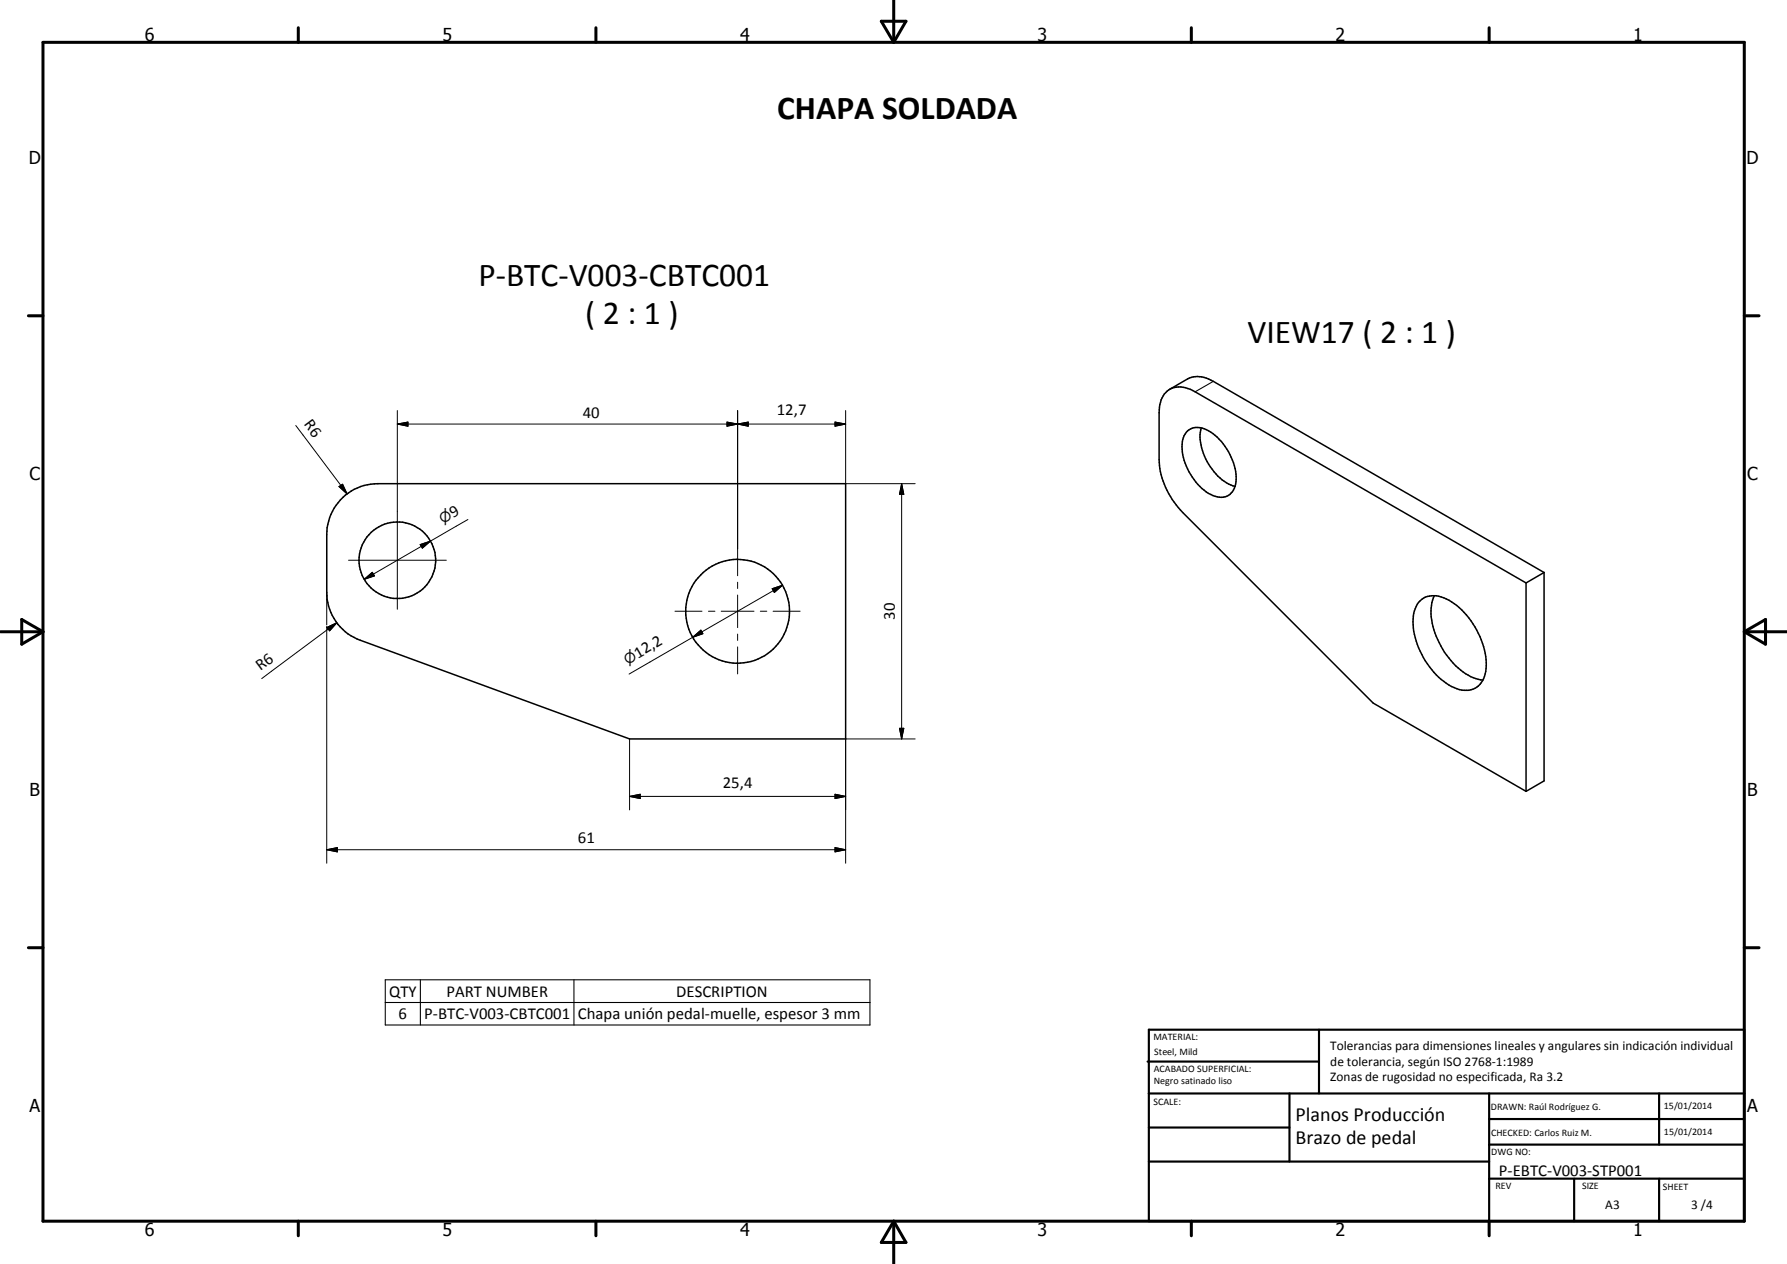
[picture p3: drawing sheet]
<svg xmlns="http://www.w3.org/2000/svg" width="420mm" height="297mm" viewBox="0 0 420 297" stroke-linecap="round" stroke-linejoin="round" font-family="sans-serif">
<g fill="none" stroke="#000" stroke-width=".35">
<path d="M275 91.5l4.3-2.5a5.9 5.9 0 0 1 6 .6l77.7 44.9M80 117.5a12.2 12.2 0 0 1 8.8-3.8h110v60h-50.8l-63.3-23.2a12 12 0 0 1-7.9-11.3v-13.6a11.9 11.9 0 0 1 3.2-8.1zM279.2 101.3a4.4 4.4 0 0 1 5.5 .3 14 14 0 0 1 5.9 11.6 3.6 3.6 0 0 1-5.4 3.3 13.3 13.3 0 0 1-7.1-13.2l.3-.9zM282.4 100.6a11.7 11.7 0 0 0 2.6 9.7 10.5 10.5 0 0 0 5.4 4M337.3 140a12.1 12.1 0 0 0 .7 10.3 16.3 16.3 0 0 0 9 9.2l1.7 .3M358.8 137l-77.8-44.9a5.6 5.6 0 0 0-6.6-.2 6.2 6.2 0 0 0-1.9 5.1v11a18.8 18.8 0 0 0 5.6 12.4l44.8 44.8 35.9 20.8M358.8 137v49M363 134.5l-4.2 2.5M363 134.5v49l-4.2 2.5M333.9 141.2a5.2 5.2 0 0 1 6.2-.4 18.5 18.5 0 0 1 9.3 16.3 4.9 4.9 0 0 1-5.7 5.1 14.9 14.9 0 0 1-9-7.6 15.5 15.5 0 0 1-2.1-11l.6-1.6z"/>
<circle cx="93.4" cy="131.7" r="9"/>
<circle cx="173.4" cy="143.7" r="12.2"/>
</g>
<path d="M285.3 89.6l-4.3 2.5M90.6 230.3h113.9v10.6h-113.9zM90.6 235.6h113.9M98.8 230.3v10.6M134.9 230.3v10.6" fill="none" stroke="#000" stroke-width=".25"/>
<g fill="none" stroke="#000" stroke-width=".71">
<path d="M10.1 9.9h400v277.1h-400zM70.1 6.5v3.4M140.1 6.5v3.4M207.2 5h5.8l-2.9 4.9zM210.1 0v9.9M280.1 6.5v3.4M350.1 6.5v3.4M6.7 74.2h3.4M410.1 74.2h3.5M.1 148.5h10M5.1 145.6l5 2.9-5 2.9zM410.1 148.5h10"/>
<path d="M410.1 148.5l5-2.9v5.8zM6.7 222.7h3.4M410.1 222.7h3.5M70.1 287v3.4M140.1 287v3.4M210.1 287v10M210.1 287l2.9 5h-5.8zM280.1 287v3.4M350.1 287v3.4"/>
</g>
<g fill="none" stroke="#000" stroke-width=".51">
<path d="M269.8 249.5h40.3M270.1 242h140v45h-140zM270.1 257h140M303.2 257v16M310.1 242v15M350.1 257v30M390.1 257v12M270.1 265h33.1M270.1 273h80M350.1 277h60M350.1 269h60M350.1 263h60"/>
<path d="M370.1 277v10M390.1 277v10"/>
</g>
<g fill="none" stroke="#000" stroke-width=".24">
<path d="M69.5 100l12.1 16.1M93.4 99.7l2.5-.5v1zM93.4 99.7h105.4M93.4 96.5v46.7M170.9 99.2l2.5 .5-2.5 .5zM173.4 99.7l2.5-.5v1zM173.4 96.5v38.8M196.3 99.2l2.5 .5-2.5 .5zM198.8 96.5v17.2h16.4M79.7 114.3l.8-.5 1.1 2.3zM212 113.7l.5 2.5h-1zM212 113.7v60"/>
<path d="M76.8 139.2v7.7M81.9 131.7h23M85.6 136.1l1.9-1.6 .5 .8zM98.8 128l2.4-.8-1.9 1.6zM101.2 127.2l-15.6 8.9M110 122.1l-8.8 5.1M173.4 136.8v1.5M173.4 139.8v7.7M181.6 138.3l2.4-.8-1.9 1.7zM184 137.5l-21.2 12.3M76.8 147.2v55.7M76.9 147.4l2.3-1.1-1.7 2z"/>
<path d="M79.2 146.3l-17.7 13.2M158.7 143.6h6.3M162.8 149.8l2-1.7 .5 .8zM162.8 149.8l-14.9 8.6M166.6 143.6h1.5M169.6 143.6h7.7M173.4 149v1.5M173.4 152v6.4M178.8 143.6h1.5M181.8 143.6h6.3M148 173.7v16.6M211.5 171.2h1l-.5 2.5z"/>
<path d="M215.2 173.7h-16.4v29.2M76.8 199.7l2.5-.5v1zM76.8 199.7h122M148 187.2l2.5-.6v1.1zM148 187.2h50.8M196.3 186.6l2.5 .6-2.5 .5zM196.3 199.2l2.5 .5-2.5 .5z"/>
</g>
<g fill="#000">
<path d="M93.4 99.7l2.5-.5v1zM173.4 99.7l2.5-.5v1zM79.7 114.3l.8-.5 1.1 2.3zM170.9 99.2l2.5 .5-2.5 .5zM196.3 99.2l2.5 .5-2.5 .5zM212 113.7l.5 2.5h-1zM85.6 136.1l1.9-1.6 .5 .8zM98.8 128l2.4-.8-1.9 1.6zM181.6 138.3l2.4-.8-1.9 1.7zM76.9 147.4l2.3-1.1-1.7 2zM162.8 149.8l2-1.7 .5 .8zM211.5 171.2h1l-.5 2.5z"/>
<path d="M76.8 199.7l2.5-.5v1zM148 187.2l2.5-.6v1.1zM196.3 186.6l2.5 .6-2.5 .5zM196.3 199.2l2.5 .5-2.5 .5z"/>
</g>
<g font-size="7.9">
<text x="182.7" y="28">CHAPA SOLDADA</text>
<text x="112.5" y="67.1">P-BTC-V003-CBTC001</text>
<text x="137.6" y="76.1">( 2 : 1 )</text>
<text x="293.3" y="80.7">VIEW17 ( 2 : 1 )</text>
</g>
<g font-size="4.7">
<text x="304.6" y="263.5">Planos Producción</text>
<text x="304.6" y="268.9">Brazo de pedal</text>
</g>
<g font-size="4.2">
<text x="34" y="9.6">6</text>
<text x="104" y="9.6">5</text>
<text x="174" y="9.6">4</text>
<text x="244" y="9.6">3</text>
<text x="314" y="9.6">2</text>
<text x="384" y="9.6">1</text>
<text x="6.8" y="38.7">D</text>
<text x="410.6" y="38.7">D</text>
<text x="7" y="112.9">C</text>
<text x="410.8" y="112.9">C</text>
<text x="7" y="187.1">B</text>
<text x="410.8" y="187.1">B</text>
<text x="7" y="261.4">A</text>
<text x="410.8" y="261.4">A</text>
<text x="34" y="290.4">6</text>
<text x="104" y="290.4">5</text>
<text x="174" y="290.4">4</text>
<text x="244" y="290.4">3</text>
<text x="314" y="290.4">2</text>
<text x="384" y="290.4">1</text>
</g>
<g font-size="3.9">
<text x="71.3" y="99.7" transform="rotate(53 71.3 99.7)">R6</text>
<text x="137" y="98.1">40</text>
<text x="182.7" y="97.6">12,7</text>
<text x="106.6" y="121.7" transform="rotate(-30 106.6 121.7)">9</text>
<text x="210.4" y="145.7" transform="rotate(-90 210.4 145.7)">30</text>
<text x="149.9" y="154.8" transform="rotate(-30 149.9 154.8)">12,2</text>
<text x="61.2" y="157.8" transform="rotate(-37 61.2 157.8)">R6</text>
<text x="170" y="185.1">25,4</text>
<text x="135.9" y="198.2">61</text>
<text x="91.5" y="234.2">QTY</text>
<text x="93.7" y="239.5">6</text>
<text x="99.8" y="239.5">P-BTC-V003-CBTC001</text>
<text x="105" y="234.2">PART NUMBER</text>
<text x="135.9" y="239.6">Chapa unión pedal-muelle, espesor 3 mm</text>
<text x="159" y="234.2">DESCRIPTION</text>
<text x="352.4" y="276.3">P-EBTC-V003-STP001</text>
</g>
<g font-size="3.3">
<text x="104.1" y="123.1" transform="rotate(-30 104.1 123.1)">n</text>
<text x="147.5" y="156.2" transform="rotate(-30 147.5 156.2)">n</text>
</g>
<g font-size="3.1">
<text x="312.7" y="246.8">Tolerancias para dimensiones lineales y angulares sin indicación individual</text>
<text x="312.7" y="250.4">de tolerancia, según ISO 2768-1:1989</text>
<text x="312.7" y="254">Zonas de rugosidad no especificada, Ra 3.2</text>
<text x="377.4" y="284.1">A3</text>
<text x="397.6" y="284.2">3 /4</text>
</g>
<g font-size="2.4">
<text x="271.2" y="244.4">MATERIAL:</text>
<text x="271.3" y="252">ACABADO SUPERFICIAL:</text>
<text x="271.4" y="247.9">Steel, Mild</text>
<text x="271.3" y="254.6">Negro satinado liso</text>
<text x="271.2" y="259.7">SCALE:</text>
<text x="350.6" y="260.8">DRAWN: Raúl Rodríguez G.</text>
<text x="391.2" y="260.6">15/01/2014</text>
<text x="350.6" y="267">CHECKED: Carlos Ruiz M.</text>
<text x="391.2" y="266.7">15/01/2014</text>
<text x="350.6" y="271.4">DWG NO:</text>
<text x="351.6" y="279.3">REV</text>
<text x="372" y="279.4">SIZE</text>
<text x="391" y="279.6">SHEET</text>
</g>
</svg>
